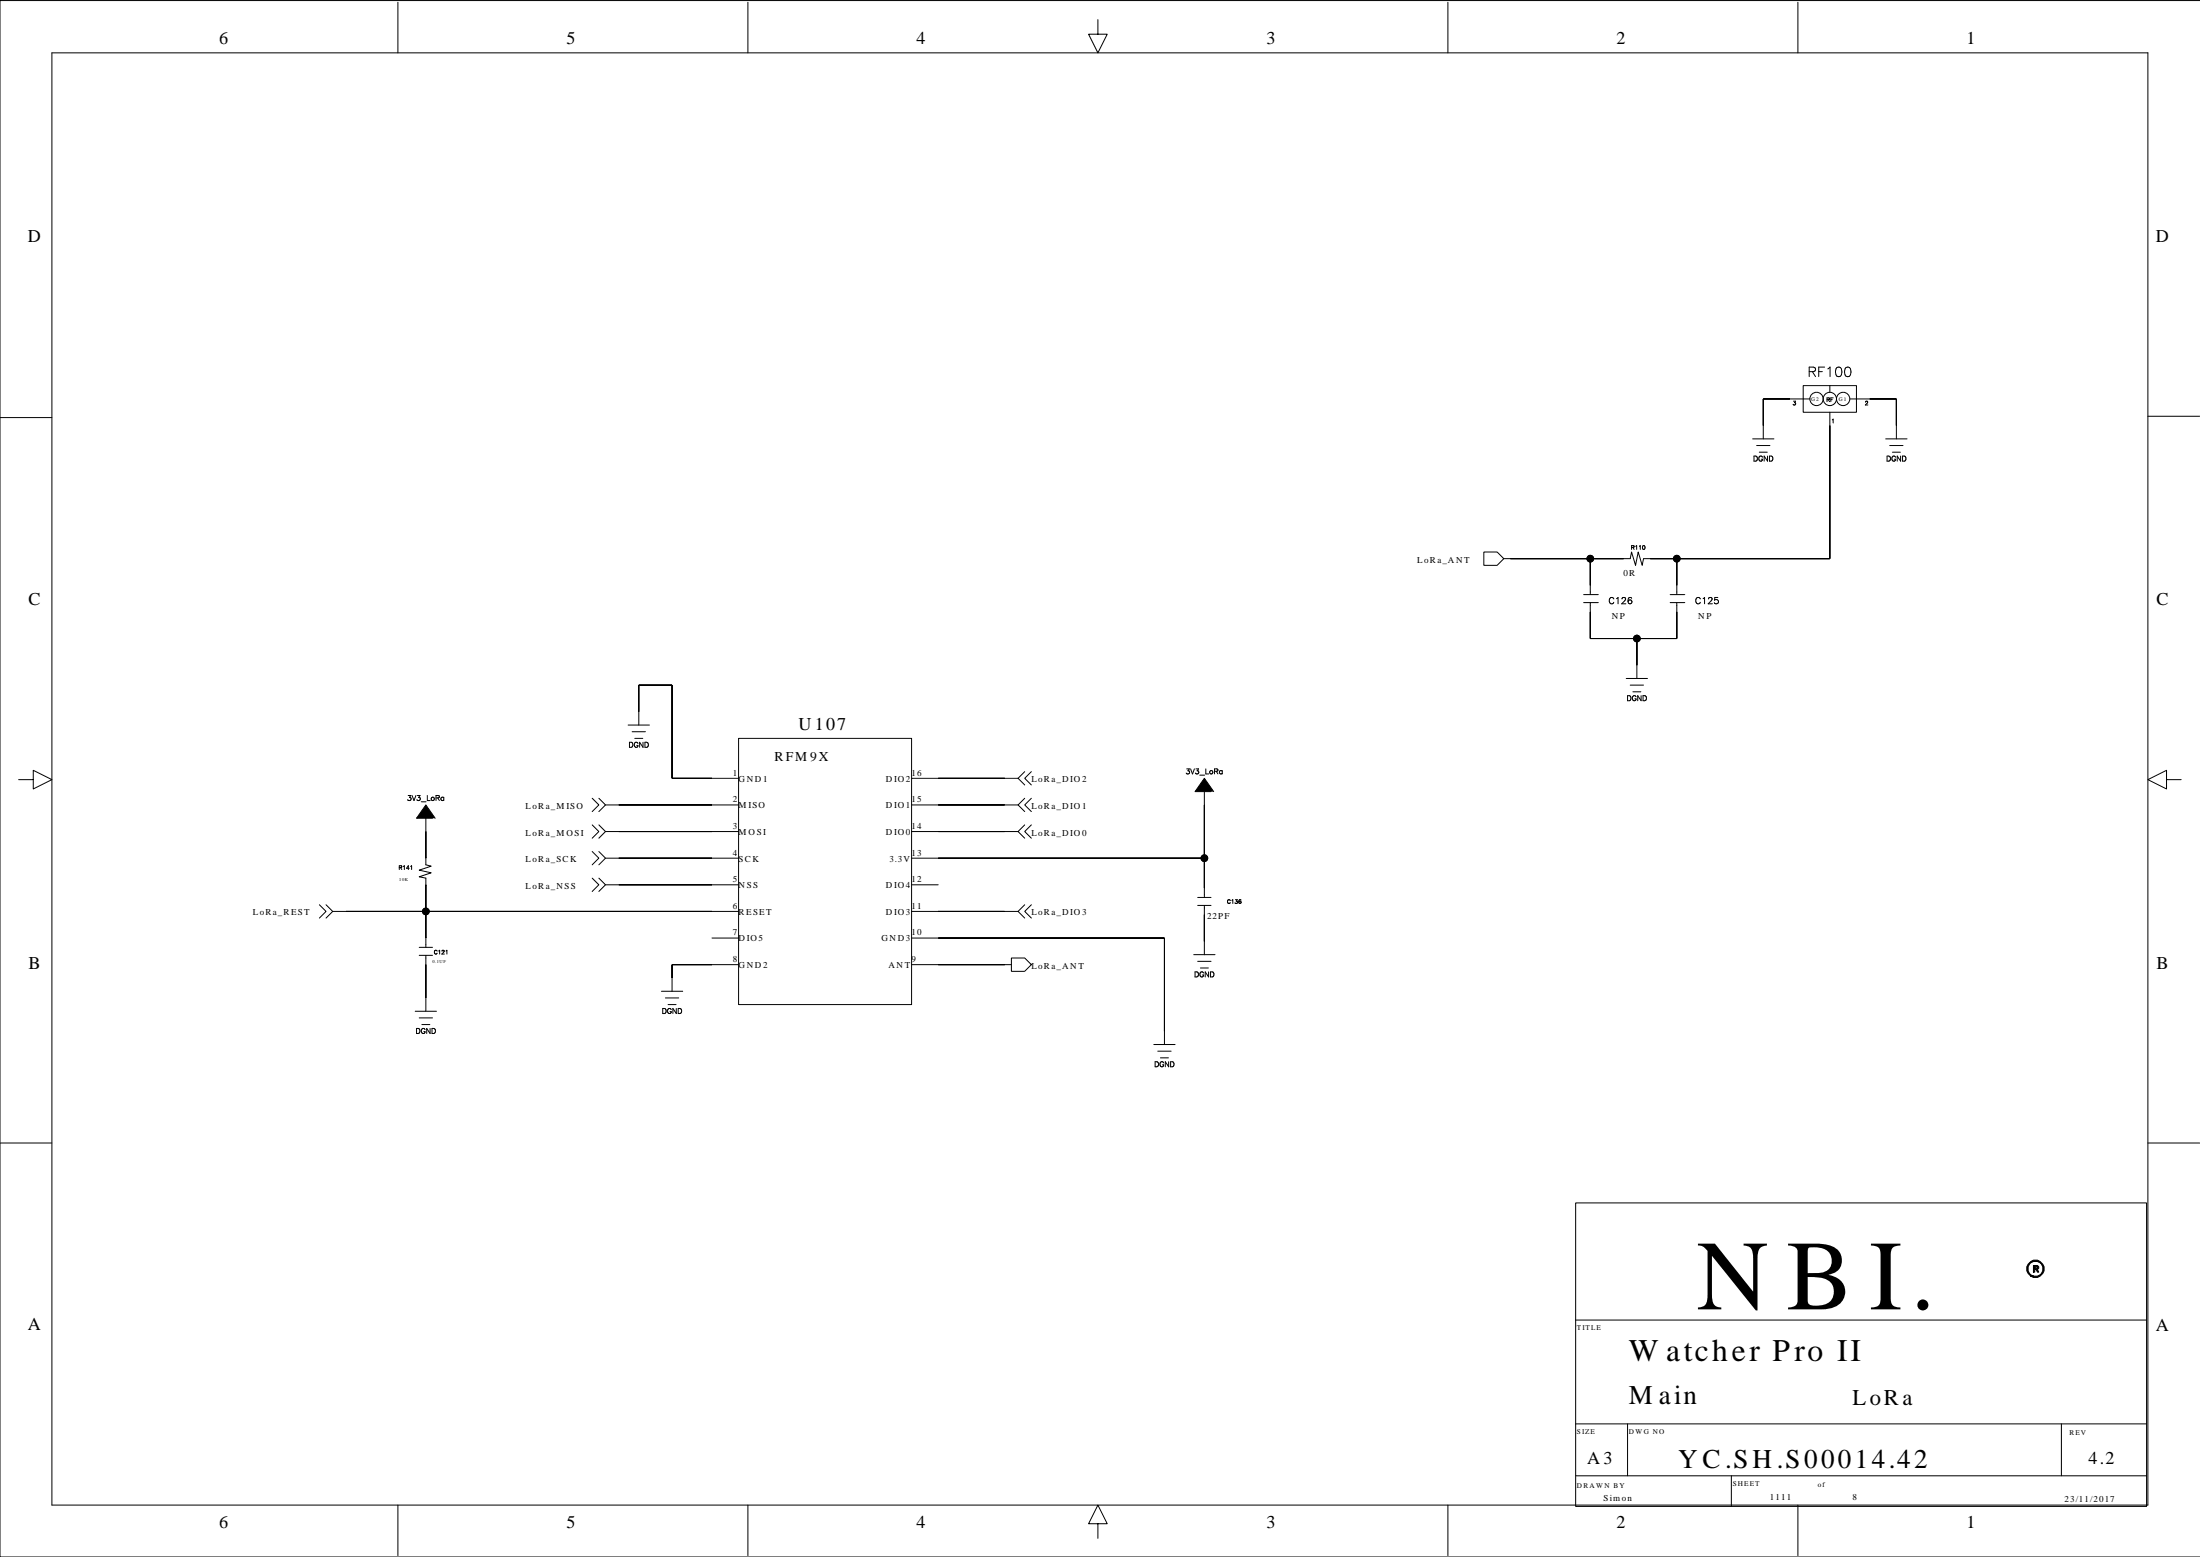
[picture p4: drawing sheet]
<svg xmlns="http://www.w3.org/2000/svg" width="420mm" height="297mm" viewBox="0 0 420 297" stroke-linecap="round" stroke-linejoin="round" font-family="sans-serif">
<g fill="none" stroke="#000" stroke-width=".19">
<path d="M9.9 10.1h400v277h-400zM75.9 .4v9.7M142.7 .4v9.7M209.5 3.7v2.8h1.8l-1.8 3.6-1.8-3.6h1.8M276.3 .4v9.7M343.1 .4v9.7M419.9 .1h-419.9v296.9h419.9M0 79.7h9.9M344.1 73.6h10.1v5h-10.1zM345.4 76.1h-8.9v7.6M349.2 78.6v28h-35.6l-.2 1.3-.8-2.6-.5 2.6-.8-2.6-.2 1.3h-24.1M349.2 73.6v1.2"/>
<path d="M353 76.1h8.9v7.6M409.9 79.4h9.9M334.4 83.7h4.1M335.2 85h2.5M359.8 83.7h4.1M360.6 85h2.5M283.1 105.3h2.6l1.3 1.3-1.3 1.3h-2.6zM302.2 113.4h2.8M302.2 115h2.8M303.5 115v6.8h16.5v-6.8M303.5 106.6v6.8M318.7 113.4h2.8"/>
<path d="M318.7 115h2.8M320 106.6v6.8M119.9 138.3h4M120.6 139.6h2.6M121.9 138.3v-7.6h6.3v17.8h12.7M310.3 129.4h4.1M311.1 130.7h2.5M312.3 121.8v7.6M3.6 148.7h2.7v-1.7l3.6 1.7-3.6 1.8v-1.8M81.3 156.1v8.9l1 .2-2.3 .8 2.3 .5-2.3 .8 1.3 .2v13.2M113 152.3l1.3 1.3-1.3 1.2M113 157.4l1.3 1.2-1.3 1.3"/>
<path d="M114.3 152.3l1.2 1.3-1.2 1.2M114.3 157.4l1.2 1.2-1.2 1.3M115.5 153.6h25.4M115.5 158.6h25.4M140.9 140.9h33.1v50.8h-33.1zM174 148.5h20.3M174 153.6h20.3M174 158.6h20.3M195.5 157.4l-1.2 1.2 1.2 1.3M195.5 152.3l-1.2 1.3 1.2 1.2M195.5 147.2l-1.2 1.3 1.2 1.3M196.8 157.4l-1.3 1.2 1.3 1.3"/>
<path d="M196.8 152.3l-1.3 1.3 1.3 1.2M196.8 147.2l-1.3 1.3 1.3 1.3M229.8 151v20.2M413.4 148.7v-1.7l-3.5 1.7 3.5 1.8v-1.8h2.8M60.9 172.6l1.3 1.3-1.3 1.2M62.2 172.6l1.3 1.3-1.3 1.2M63.5 173.9h77.4M113 162.4l1.3 1.3-1.3 1.3M113 167.5l1.3 1.3-1.3 1.3M114.3 162.4l1.2 1.3-1.2 1.3M114.3 167.5l1.2 1.3-1.2 1.3M115.5 163.7h25.4"/>
<path d="M115.5 168.8h25.4M135.9 179h5M174 163.7h55.8M174 168.8h5M174 173.9h20.3M174 179h48.2v20.3M195.5 172.6l-1.2 1.3 1.2 1.2M196.8 172.6l-1.3 1.3 1.3 1.2M228.5 171.2h2.6M228.5 172.7h2.6M229.8 172.7v9.4M79.2 192.9h4.1"/>
<path d="M80 180.7h2.5M80 182.3h2.5M80 194.2h2.5M81.3 182.3v10.6M126.2 189.1h4.1M127 190.4h2.5M140.9 184h-12.7v5.1M174 184h19M193 182.8h2.5l1.3 1.2-1.3 1.3h-2.5zM220.2 199.3h4M227.8 182.1h4M228.5 183.4h2.6"/>
<path d="M0 218.1h9.9M220.9 200.5h2.6M409.9 218.1h9.9M300.7 229.5h108.9v57.9h-108.9zM300.7 251.8h108.9M300.7 271.6h108.9M310.6 271.6v9.9M393.4 271.6v9.9M75.9 287.1v9.7M142.7 287.1v9.7M209.5 290.7h1.8l-1.8-3.6-1.8 3.6h1.8v2.8M276.3 287.1v9.7"/>
<path d="M300.7 281.5h108.9M330.4 281.5v5.9M343.1 287.1v9.7"/>
<circle cx="346.6" cy="76.1" r="1.27"/>
<circle cx="349.2" cy="76.1" r="1.27"/>
<circle cx="351.7" cy="76.1" r="1.27"/>
<circle cx="303.5" cy="106.6" r=".63"/>
<circle cx="320" cy="106.6" r=".63"/>
<circle cx="312.3" cy="121.8" r=".63"/>
<circle cx="81.3" cy="173.9" r=".63"/>
<circle cx="229.8" cy="163.7" r=".63"/>
</g>
<g fill="#000" stroke="#000" stroke-width=".19">
<path d="M336.5 76.1v5.1z" fill-rule="evenodd"/>
<path d="M336.5 76.1h5.1z" fill-rule="evenodd"/>
<path d="M356.8 76.1h5.1z" fill-rule="evenodd"/>
<path d="M361.9 76.1v5.1z" fill-rule="evenodd"/>
<path d="M349.2 81.2v25.4z" fill-rule="evenodd"/>
<path d="M303.5 116.7v5.1z" fill-rule="evenodd"/>
<path d="M303.5 106.6v5.1z" fill-rule="evenodd"/>
<path d="M288.2 106.6h15.3z" fill-rule="evenodd"/>
<path d="M303.5 106.6h6.3z" fill-rule="evenodd"/>
<path d="M320 116.7v5.1z" fill-rule="evenodd"/>
<path d="M320 106.6v5.1z" fill-rule="evenodd"/>
<path d="M314.9 106.6h5.1z" fill-rule="evenodd"/>
<path d="M320 106.6h29.2z" fill-rule="evenodd"/>
<path d="M121.9 130.7v5.1z" fill-rule="evenodd"/>
<path d="M121.9 130.7h6.3z" fill-rule="evenodd"/>
<path d="M128.2 130.7v17.8z" fill-rule="evenodd"/>
<path d="M312.3 121.8v5.1z" fill-rule="evenodd"/>
<path d="M303.5 121.8h8.8z" fill-rule="evenodd"/>
<path d="M312.3 121.8h7.7z" fill-rule="evenodd"/>
<path d="M81.3 158.6v5.1z" fill-rule="evenodd"/>
<path d="M81.3 153.6l1.7 2.5h-3.5z" fill-rule="evenodd"/>
<path d="M128.2 148.5h7.7z" fill-rule="evenodd"/>
<path d="M118.1 153.6h17.8z" fill-rule="evenodd"/>
<path d="M118.1 158.6h17.8z" fill-rule="evenodd"/>
<path d="M179 158.6h12.7z" fill-rule="evenodd"/>
<path d="M179 153.6h12.7z" fill-rule="evenodd"/>
<path d="M179 148.5h12.7z" fill-rule="evenodd"/>
<path d="M229.8 153.6v10.1z" fill-rule="evenodd"/>
<path d="M229.8 148.5l1.8 2.5h-3.6z" fill-rule="evenodd"/>
<path d="M81.3 168.8v5.1z" fill-rule="evenodd"/>
<path d="M81.3 173.9v5.1z" fill-rule="evenodd"/>
<path d="M66 173.9h15.3z" fill-rule="evenodd"/>
<path d="M81.3 173.9h54.6z" fill-rule="evenodd"/>
<path d="M118.1 168.8h17.8z" fill-rule="evenodd"/>
<path d="M118.1 163.7h17.8z" fill-rule="evenodd"/>
<path d="M179 173.9h12.7z" fill-rule="evenodd"/>
<path d="M222.2 179v17.7z" fill-rule="evenodd"/>
<path d="M179 179h43.2z" fill-rule="evenodd"/>
<path d="M229.8 174.5v5.1z" fill-rule="evenodd"/>
<path d="M179 163.7h50.8z" fill-rule="evenodd"/>
<path d="M229.8 163.7v5.7z" fill-rule="evenodd"/>
<path d="M81.3 184v6.4z" fill-rule="evenodd"/>
<path d="M128.2 184v2.6z" fill-rule="evenodd"/>
<path d="M128.2 184h7.7z" fill-rule="evenodd"/>
<path d="M179 184h12.7z" fill-rule="evenodd"/>
<path d="M388 241.4h.8l.2 .3v.2l-.2 .3 .2 .5h-.2l-.3-.5h-.2v.5h-.3v-.8h.8v-.2h-.5v.2h-.3z" fill-rule="evenodd"/>
<path d="M387.5 240.7a1.67 1.67 0 0 1 2.6 1.4 1.67 1.67 0 0 1-2.6 1.4h1.3a1.45 1.45 0 0 0 .8-2.3 1.45 1.45 0 0 0-2.4 0 1.45 1.45 0 0 0 .8 2.3h-.5a1.61 1.61 0 0 1 0-2.8z" fill-rule="evenodd"/>
<circle cx="303.5" cy="106.6" r=".63"/>
<circle cx="320" cy="106.6" r=".63"/>
<circle cx="312.3" cy="121.8" r=".63"/>
<circle cx="81.3" cy="173.9" r=".63"/>
<circle cx="229.8" cy="163.7" r=".63"/>
</g>
<text font-size="18.9" x="323.8" y="249.8">NBI.</text>
<text font-size="6" x="310.8" y="259.7">Watcher Pro II</text>
<g font-size="5.2">
<text x="310.8" y="267.8">Main</text>
<text x="320.2" y="280">YC.SH.S00014.42</text>
</g>
<text font-size="4.3" x="353.5" y="268.1">LoRa</text>
<g font-size="3.4">
<text x="41.8" y="8.3">6</text>
<text x="108.1" y="8.3">5</text>
<text x="174.9" y="8.3">4</text>
<text x="241.7" y="8.3">3</text>
<text x="308.5" y="8.3">2</text>
<text x="375.3" y="8.3">1</text>
<text x="5.3" y="46.2">D</text>
<text x="411.4" y="46.2">D</text>
<text x="5.4" y="115.5">C</text>
<text x="411.5" y="115.5">C</text>
<text x="152.4" y="139.3">U107</text>
<text x="5.4" y="184.8">B</text>
<text x="411.5" y="184.8">B</text>
<text x="5.3" y="253.6">A</text>
<text x="411.4" y="253.9">A</text>
<text x="302.9" y="279.3">A3</text>
<text x="398.5" y="279.3">4.2</text>
<text x="41.8" y="291.5">6</text>
<text x="108.1" y="291.5">5</text>
<text x="174.9" y="291.5">4</text>
<text x="241.7" y="291.5">3</text>
<text x="308.5" y="291.5">2</text>
<text x="375.3" y="291.5">1</text>
</g>
<text font-size="2.8" x="344.9" y="71.3">RF100</text>
<text font-size="2.6" x="147.8" y="145.2">RFM9X</text>
<g font-size="1.8">
<text x="306.9" y="114.8">C126</text>
<text x="323.4" y="114.8">C125</text>
</g>
<g font-size="1.7">
<text x="270.4" y="107.3">LoRa_ANT</text>
<text x="309.8" y="109.9">0R</text>
<text x="307.6" y="118.2">NP</text>
<text x="324.1" y="118.2">NP</text>
<text x="139.9" y="148">1</text>
<text x="140.9" y="149.1">GND1</text>
<text x="169" y="149.1">DIO2</text>
<text x="174" y="148">16</text>
<text x="196.8" y="149.2">LoRa_DIO2</text>
<text x="100.3" y="154.3">LoRa_MISO</text>
<text x="139.9" y="153.1">2</text>
<text x="140.9" y="154.2">MISO</text>
<text x="169" y="154.2">DIO1</text>
<text x="174" y="153.1">15</text>
<text x="196.8" y="154.3">LoRa_DIO1</text>
<text x="100.3" y="159.4">LoRa_MOSI</text>
<text x="139.9" y="158.1">3</text>
<text x="140.9" y="159.3">MOSI</text>
<text x="169" y="159.3">DIO0</text>
<text x="174" y="158.1">14</text>
<text x="196.8" y="159.4">LoRa_DIO0</text>
<text x="100.3" y="164.5">LoRa_SCK</text>
<text x="139.9" y="163.2">4</text>
<text x="140.9" y="164.4">SCK</text>
<text x="169.7" y="164.4">3.3V</text>
<text x="174" y="163.2">13</text>
<text x="100.3" y="169.6">LoRa_NSS</text>
<text x="139.9" y="173.4">6</text>
<text x="139.9" y="168.3">5</text>
<text x="140.9" y="169.4">NSS</text>
<text x="169" y="169.4">DIO4</text>
<text x="174" y="168.3">12</text>
<text x="174" y="173.4">11</text>
<text x="48.2" y="174.6">LoRa_REST</text>
<text x="139.9" y="178.4">7</text>
<text x="140.9" y="174.5">RESET</text>
<text x="140.9" y="179.6">DIO5</text>
<text x="168.2" y="179.6">GND3</text>
<text x="169" y="174.5">DIO3</text>
<text x="174" y="178.4">10</text>
<text x="196.8" y="174.6">LoRa_DIO3</text>
<text x="230.3" y="175.4">22PF</text>
<text x="139.9" y="183.5">8</text>
<text x="140.9" y="184.7">GND2</text>
<text x="169.5" y="184.7">ANT</text>
<text x="174" y="183.5">9</text>
<text x="196.8" y="184.8">LoRa_ANT</text>
<text x="306" y="286.4">Simon</text>
<text x="337.7" y="286.1">1111</text>
<text x="353.5" y="286.1">8</text>
<text x="394" y="286.6">23/11/2017</text>
</g>
<g font-size="1.4">
<text x="334.5" y="87.6">DGND</text>
<text x="359.9" y="87.6">DGND</text>
<text x="310.4" y="133.3">DGND</text>
<text x="119.9" y="142.2">DGND</text>
<text x="226.2" y="147.3">3V3_LoRa</text>
<text x="77.7" y="152.4">3V3_LoRa</text>
<text x="227.9" y="186">DGND</text>
<text x="79.3" y="196.8">DGND</text>
<text x="126.3" y="193">DGND</text>
<text x="220.2" y="203.2">DGND</text>
<text x="300.9" y="253.7">TITLE</text>
<text x="300.9" y="273.5">SIZE</text>
<text x="310.8" y="273.5">DWG NO</text>
<text x="394.9" y="273.8">REV</text>
<text x="300.9" y="283.9">DRAWN BY</text>
<text x="330.6" y="283.4">SHEET</text>
<text x="346.9" y="283.6">of</text>
</g>
<g font-size="1.1">
<text x="342.1" y="76.9">3</text>
<text x="348.5" y="76.3">RF</text>
<text x="355.8" y="76.9">2</text>
<text x="349.4" y="80.4">1</text>
<text x="311.2" y="104.5">R110</text>
<text x="76" y="165.6">R141</text>
<text x="234.1" y="172">C136</text>
<text x="82.8" y="181.7">C121</text>
</g>
<g font-size="1">
<text x="345.6" y="76.5">G2</text>
<text x="350.9" y="76.5">G1</text>
</g>
<g font-size=".9">
<text x="76.2" y="168">10K</text>
<text x="82.5" y="183.8">0.1UF</text>
</g>
</svg>
